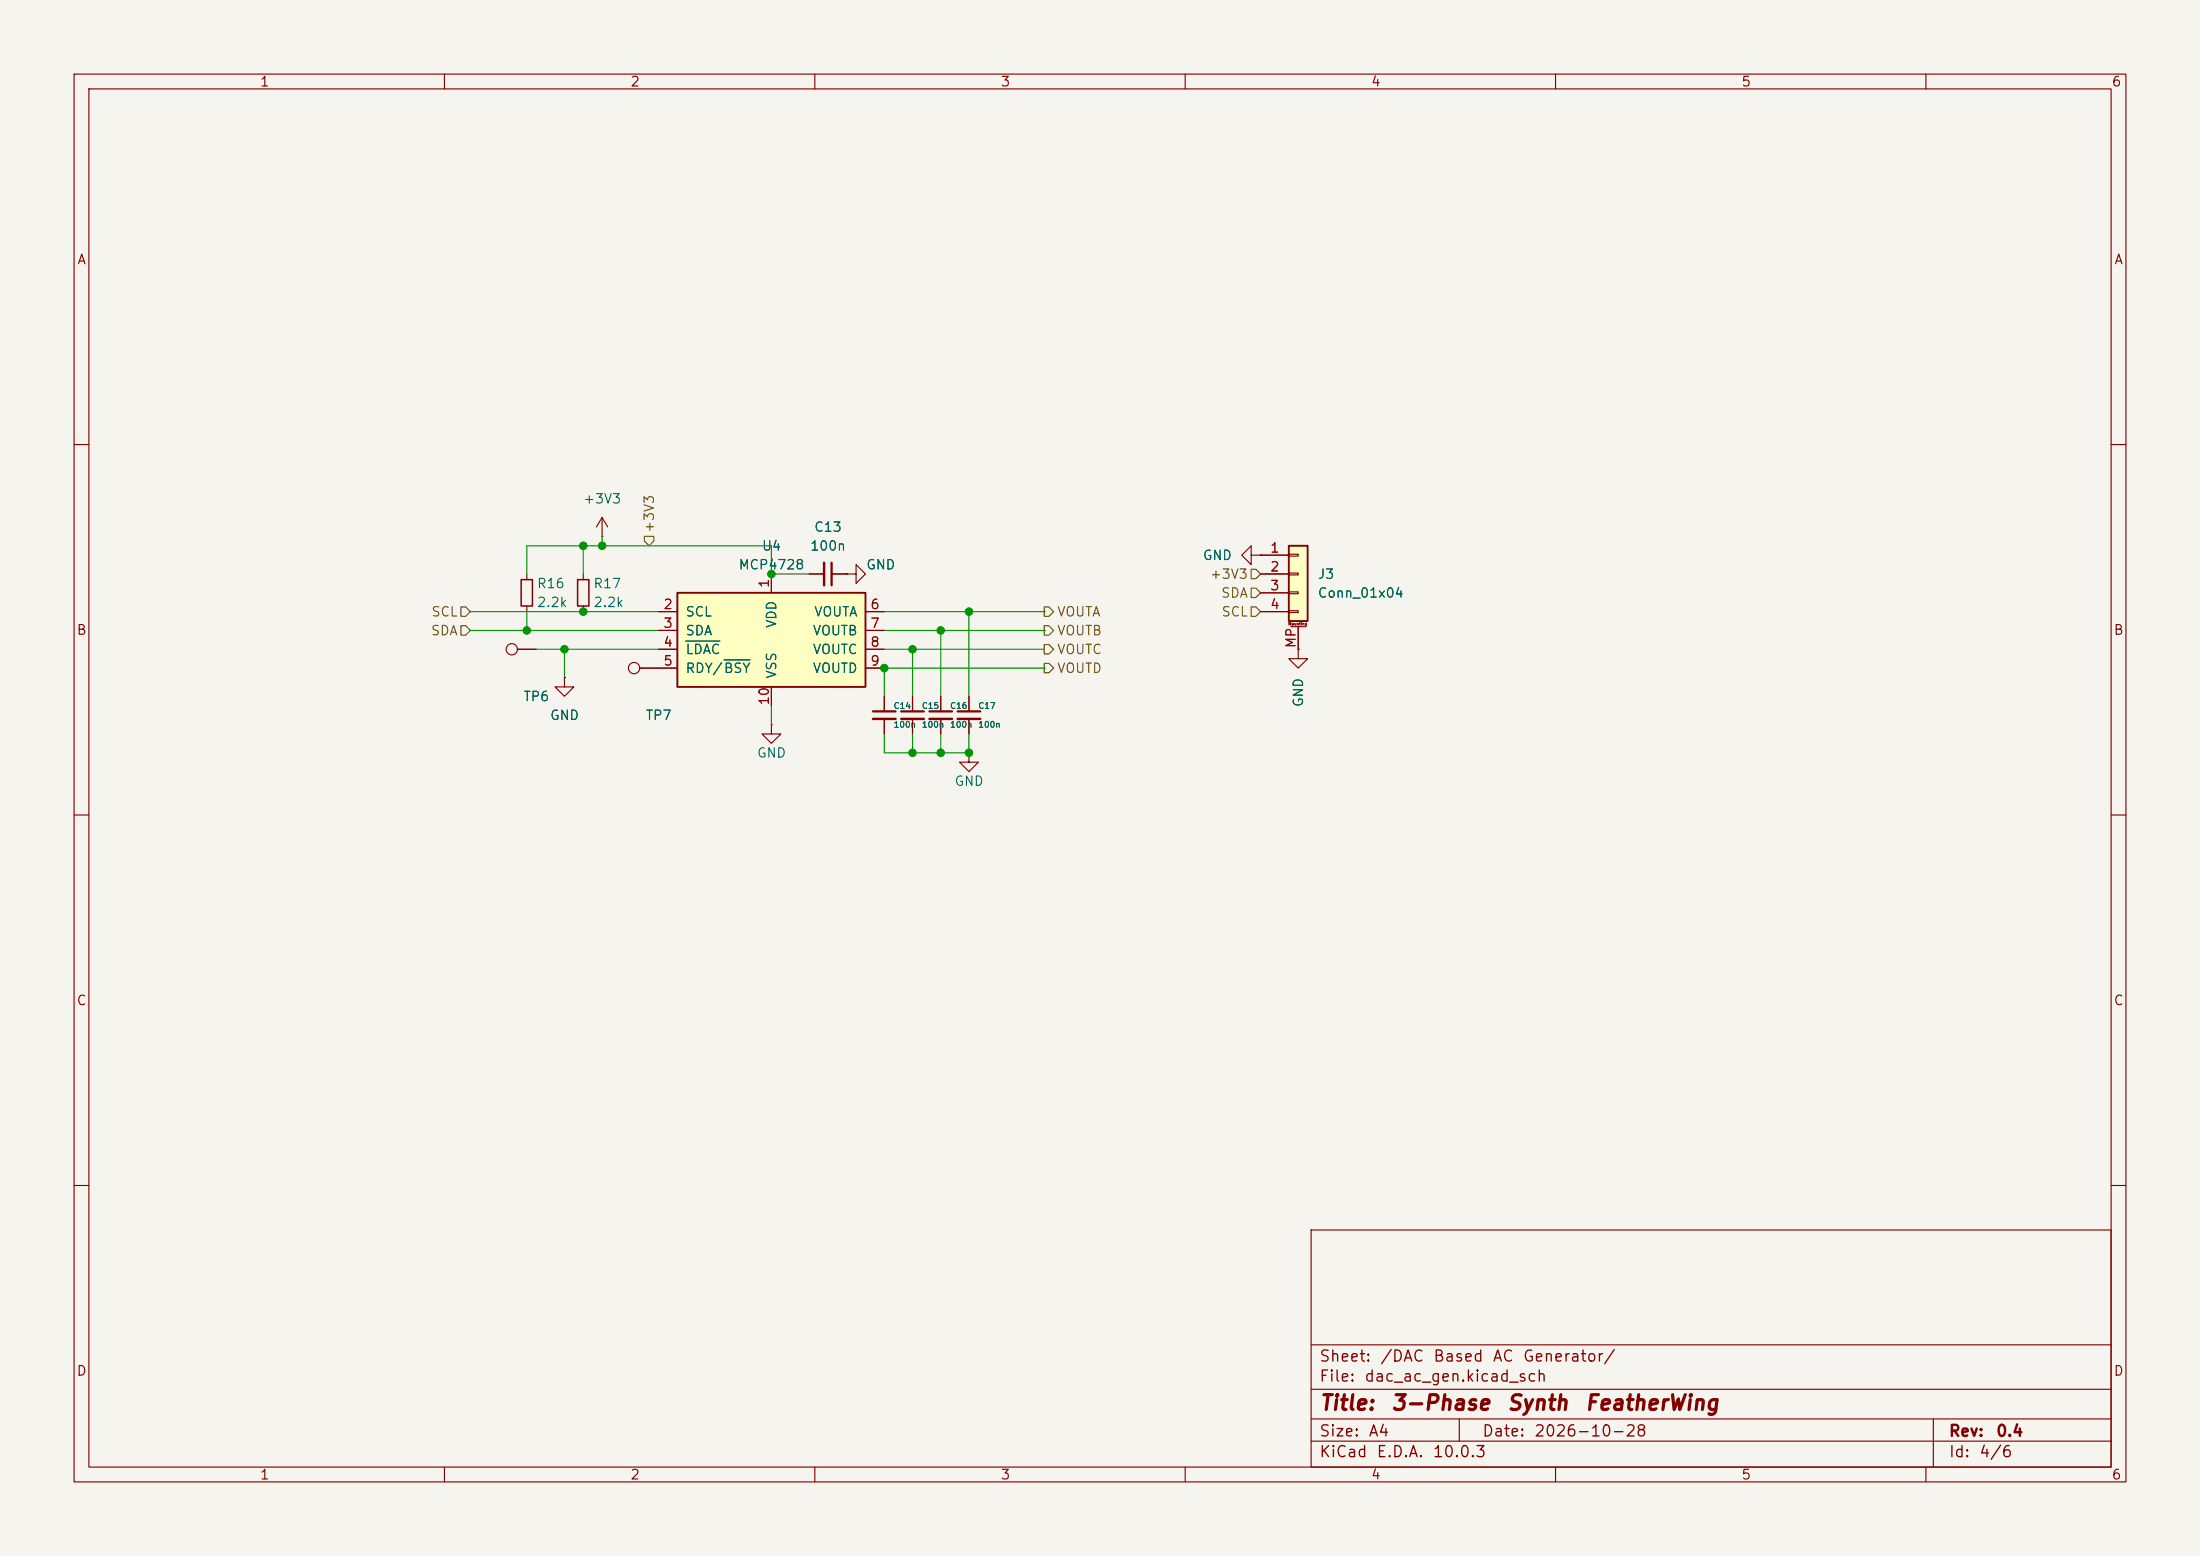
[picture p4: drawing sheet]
<svg xmlns="http://www.w3.org/2000/svg" width="297mm" height="210mm" viewBox="0 0 297 210" stroke-linecap="round" stroke-linejoin="round" font-family="sans-serif">
<path d="M0 0h297v210h-297z" fill="#f5f4ef" stroke="#f5f4ef" stroke-width=".14"/>
<g fill="none" stroke="#840000" stroke-width=".15">
<path d="M10 10h277v190h-277zM12 12h273v186h-273zM60 10v2M110 10v2M160 10v2M210 10v2M260 10v2M10 60h2M109.2 77.5h2.1M112.3 77.5h2M114.3 77.5h1.3v-1.3l1.2 1.3-1.2 1.2v-1.2M114.3 77.5h.1"/>
<path d="M285 60h2M119.4 94v2M119.4 97v2.1M130.8 94v2M130.8 97v2.1M10 110h2M285 110h2M10 160h2M177 166h108v32h-108zM285 160h2M60 198v2M110 198v2"/>
<path d="M160 198v2M177 194.5h108M177 191.5h108M177 187.5h108M177 181.5h108M197 191.5v3M210 198v2M260 198v2M261 191.5v6.5"/>
</g>
<path d="M112.3 75.9v3.1M117.9 96h3M129.3 96h3" fill="none" stroke="#840000" stroke-width=".3"/>
<path d="M111.3 75.9v3.1M117.9 97h3M129.3 97h3" fill="none" stroke="#840000" stroke-width=".33"/>
<path d="M91.4 80h25.4v12.7h-25.4z" fill="#ffffc2"/>
<path d="M91.4 80h25.4v12.7h-25.4z" fill="none" stroke="#840000" stroke-width=".25"/>
<g fill="none" stroke="#840000" stroke-width=".15">
<path d="M71.1 77.5v.7M78.7 77.5v.7M81.3 72.4h.1M81.3 69.9l-.8 1.2M81.3 69.9l.7 1.2M81.3 69.9v2.5M104.1 77.5v2.5M168.9 74.9v-1.2l-1.3 1.2 1.3 1.3v-1.3h1.3M170.2 74.9h.1M69.8 87.6h2.6M71.1 81.8v.8M76.2 91.4v1.3h1.3l-1.3 1.3-1.3-1.3h1.3"/>
<path d="M76.2 91.4h.1M78.7 81.8v.8M86.4 90.2h5M88.9 82.6h2.5M88.9 85.1h2.5M88.9 87.6h2.5M104.1 97.8v1.3h1.3l-1.3 1.2-1.2-1.2h1.2M104.1 97.8h.1M104.1 92.7v2.6M116.8 82.6h2.6M116.8 85.1h2.6M116.8 87.6h2.6"/>
<path d="M116.8 90.2h2.6M123.2 94v2M123.2 97v2.1M127 94v2M127 97v2.1M175.3 87.6v1.3h1.2l-1.2 1.3-1.3-1.3h1.3M175.3 87.6h.1M130.8 101.6v1.3h1.3l-1.3 1.2-1.3-1.2h1.3M130.8 101.6h.1"/>
<circle cx="69.1" cy="87.6" r=".76"/>
<circle cx="85.6" cy="90.2" r=".76"/>
</g>
<path d="M92.6 86.5h4.6M97.7 89.1h3.6" fill="none" stroke="#006464" stroke-width=".15"/>
<path d="M121.7 96h3M125.5 96h3" fill="none" stroke="#840000" stroke-width=".3"/>
<path d="M121.7 97h3M125.5 97h3" fill="none" stroke="#840000" stroke-width=".33"/>
<path d="M70.4 78.2h1.5v3.6h-1.5zM78 78.2h1.5v3.6h-1.5z" fill="none" stroke="#840000" stroke-width=".2"/>
<path d="M174 73.7h2.5v10.1h-2.5z" fill="#ffffc2"/>
<path d="M174 73.7h2.5v10.1h-2.5z" fill="none" stroke="#840000" stroke-width=".25"/>
<g fill="none" stroke="#840000" stroke-width=".15">
<path d="M104.1 77.5v2.5M109.2 77.5h2.1M112.3 77.5h2M114.3 77.5h.1M170.2 74.9h.1M170.2 74.9h3.8M170.2 77.5h3.8M174 74.8h1.3v.3h-1.3zM174 77.3h1.3v.3h-1.3zM174 79.9h1.3v.2h-1.3zM69.8 87.6h2.6M76.2 91.4h.1"/>
<path d="M86.4 90.2h5M88.9 82.6h2.5M88.9 85.1h2.5M88.9 87.6h2.5M104.1 92.7v2.6M116.8 82.6h2.6M116.8 85.1h2.6M116.8 87.6h2.6M116.8 90.2h2.6M119.4 94v2M119.4 97v2.1M123.2 94v2"/>
<path d="M123.2 97v2.1M127 94v2M127 97v2.1M130.8 94v2M130.8 97v2.1M170.2 80h3.8M170.2 82.6h3.8M174 82.4h1.3v.3h-1.3zM174.2 84.6h2.1M175.3 87.6h.1M175.3 84.6v3"/>
</g>
<path d="M87 72.4h1.3v.6l-.7 .7-.6-.7zM168.9 76.8h.6l.7 .7-.7 .6h-.6zM168.9 79.4h.6l.7 .6-.7 .6h-.6zM62.2 84.5h.7l.6 .6-.6 .6h-.7zM62.2 81.9h.7l.6 .7-.6 .6h-.7zM141 84.5h.6l.6 .6-.6 .6h-.6zM141 89.5h.6l.6 .7-.6 .6h-.6zM141 81.9h.6l.6 .7-.6 .6h-.6zM141 87h.6l.6 .6-.6 .7h-.6zM168.9 81.9h.6l.7 .7-.7 .6h-.6z" fill="none" stroke="#725600" stroke-width=".15"/>
<g fill="none" stroke="#009600" stroke-width=".15">
<path d="M71.1 77.5v-3.8h33v3.8M78.7 73.7v3.8M81.3 72.4v1.3M104.1 77.5h.1M104.1 77.5h5.1M63.5 85.1h25.4M63.5 82.6h25.4M71.1 82.6v2.5M72.4 87.6h16.5M76.2 87.6v3.8M78.7 82.6h.1M104.1 95.3v2.5"/>
<path d="M119.4 90.2h.1M119.4 85.1h21.6M119.4 87.6h21.6M119.4 82.6h21.6M119.4 99.1v2.5h11.4v-2.5M119.4 90.2v3.8M119.4 90.2h21.6M123.2 87.6v6.4M123.2 99.1v2.5M127 85.1v8.9M127 99.1v2.5M130.8 82.6v11.4"/>
<path d="M141 90.2h.1M141 82.6h.1M141 85.1h.1"/>
</g>
<path d="M92.6 86.5h4.6M97.7 89.1h3.6" fill="none" stroke="#006464" stroke-width=".15"/>
<g fill="#009600" stroke="#009600" stroke-width=".14">
<circle cx="104.1" cy="77.5" r=".51"/>
<circle cx="119.4" cy="90.2" r=".51"/>
<circle cx="127" cy="85.1" r=".51"/>
<circle cx="123.2" cy="101.6" r=".51"/>
<circle cx="130.8" cy="82.6" r=".51"/>
<circle cx="123.2" cy="87.6" r=".51"/>
<circle cx="81.3" cy="73.7" r=".51"/>
<circle cx="78.7" cy="73.7" r=".51"/>
<circle cx="71.1" cy="85.1" r=".51"/>
<circle cx="76.2" cy="87.6" r=".51"/>
<circle cx="78.7" cy="82.6" r=".51"/>
<circle cx="127" cy="101.6" r=".51"/>
<circle cx="130.8" cy="101.6" r=".51"/>
</g>
<g font-size="2" fill="#840000">
<text x="178" y="190.8">Title:</text>
<text x="187.7" y="190.8">3-Phase</text>
<text x="203.3" y="190.8">Synth</text>
<text x="213.8" y="190.8">FeatherWing</text>
</g>
<g font-size="1.5" fill="#840000">
<text x="178" y="184.2">Sheet:</text>
<text x="186.2" y="184.2">/DAC</text>
<text x="193.4" y="184.2">Based</text>
<text x="201.4" y="184.2">AC</text>
<text x="205.5" y="184.2">Generator/</text>
<text x="178" y="186.9">File:</text>
<text x="184.1" y="186.9">dac_ac_gen.kicad_sch</text>
<text x="178" y="197.1">KiCad</text>
<text x="178" y="194.3">Size:</text>
<text x="184.7" y="194.3">A4</text>
<text x="185.7" y="197.1">E.D.A.</text>
<text x="193.3" y="197.1">10.0.3</text>
<text x="200" y="194.3">Date:</text>
<text x="207" y="194.3">2026-10-28</text>
<text x="263" y="194.3">Rev:</text>
<text x="263" y="197.1">Id:</text>
<text x="267.1" y="197.1">4/6</text>
<text x="269.4" y="194.3">0.4</text>
</g>
<g font-size="1.3" fill="#840000">
<text x="35" y="12">1</text>
<text x="85" y="12">2</text>
<text x="135" y="12">3</text>
<text x="185" y="12">4</text>
<text x="235" y="12">5</text>
<text x="285" y="12">6</text>
<text x="10.3" y="36">A</text>
<text x="285.3" y="36">A</text>
<text x="10.3" y="86">B</text>
<text x="285.3" y="86">B</text>
<text x="10.3" y="136">C</text>
<text x="285.3" y="136">C</text>
<text x="10.3" y="186">D</text>
<text x="285.3" y="186">D</text>
<text x="35" y="200">1</text>
<text x="85" y="200">2</text>
<text x="135" y="200">3</text>
<text x="185" y="200">4</text>
<text x="235" y="200">5</text>
<text x="285" y="200">6</text>
</g>
<g font-size="1.3" fill="#006464">
<text x="78.6" y="68.3">+3V3</text>
<text x="99.6" y="77.2">MCP4728</text>
<text x="102.8" y="74.6">U4</text>
<text x="109.3" y="74.6">100n</text>
<text x="109.8" y="72.1">C13</text>
<text x="116.8" y="77.2">GND</text>
<text x="162.3" y="75.9">GND</text>
<text x="72.4" y="82.3">2.2k</text>
<text x="72.4" y="79.7">R16</text>
<text x="80" y="82.3">2.2k</text>
<text x="80" y="79.7">R17</text>
<text x="92.5" y="83.5">SCL</text>
<text x="109.8" y="83.5">VOUTA</text>
<text x="177.8" y="78.4">J3</text>
<text x="177.8" y="81">Conn_01x04</text>
<text x="92.5" y="86.1">SDA</text>
<text x="92.5" y="88.6">LDAC</text>
<text x="105.1" y="84.9" transform="rotate(-90 105.1 84.9)">VDD</text>
<text x="109.6" y="86.1">VOUTB</text>
<text x="109.6" y="88.6">VOUTC</text>
<text x="70.6" y="95">TP6</text>
<text x="92.5" y="91.1">RDY/BSY</text>
<text x="105.1" y="91.7" transform="rotate(-90 105.1 91.7)">VSS</text>
<text x="109.6" y="91.1">VOUTD</text>
<text x="176.2" y="95.5" transform="rotate(-90 176.2 95.5)">GND</text>
<text x="74.2" y="97.5">GND</text>
<text x="87.1" y="97.5">TP7</text>
<text x="102.1" y="102.6">GND</text>
<text x="128.8" y="106.4">GND</text>
</g>
<g font-size="1.3" fill="#725600">
<text x="88.6" y="72" transform="rotate(-90 88.6 72)">+3V3</text>
<text x="58.1" y="83.5">SCL</text>
<text x="142.6" y="83.5">VOUTA</text>
<text x="163.2" y="78.4">+3V3</text>
<text x="164.8" y="81">SDA</text>
<text x="164.8" y="83.5">SCL</text>
<text x="58.1" y="86.1">SDA</text>
<text x="142.6" y="86.1">VOUTB</text>
<text x="142.6" y="88.6">VOUTC</text>
<text x="142.6" y="91.1">VOUTD</text>
</g>
<g font-size="1.3" fill="#a90000">
<text x="171.4" y="74.9">1</text>
<text x="171.4" y="77.4">2</text>
<text x="89.5" y="82.5">2</text>
<text x="104.1" y="79.4" transform="rotate(-90 104.1 79.4)">1</text>
<text x="117.4" y="82.5">6</text>
<text x="171.4" y="80">3</text>
<text x="171.4" y="82.5">4</text>
<text x="89.5" y="85.1">3</text>
<text x="89.5" y="87.6">4</text>
<text x="117.4" y="85.1">7</text>
<text x="117.4" y="87.6">8</text>
<text x="175.2" y="87.6" transform="rotate(-90 175.2 87.6)">MP</text>
<text x="89.5" y="90.1">5</text>
<text x="104.1" y="95.3" transform="rotate(-90 104.1 95.3)">10</text>
<text x="117.4" y="90.1">9</text>
</g>
<g font-size=".8" fill="#006464">
<text x="120.6" y="95.9">C14</text>
<text x="124.4" y="95.9">C15</text>
<text x="128.2" y="95.9">C16</text>
<text x="132" y="95.9">C17</text>
<text x="120.6" y="98.4">100n</text>
<text x="124.4" y="98.4">100n</text>
<text x="128.2" y="98.4">100n</text>
<text x="132" y="98.4">100n</text>
</g>
<text font-size=".4" fill="#840000" x="173.9" y="84.5">Mounting</text>
</svg>
